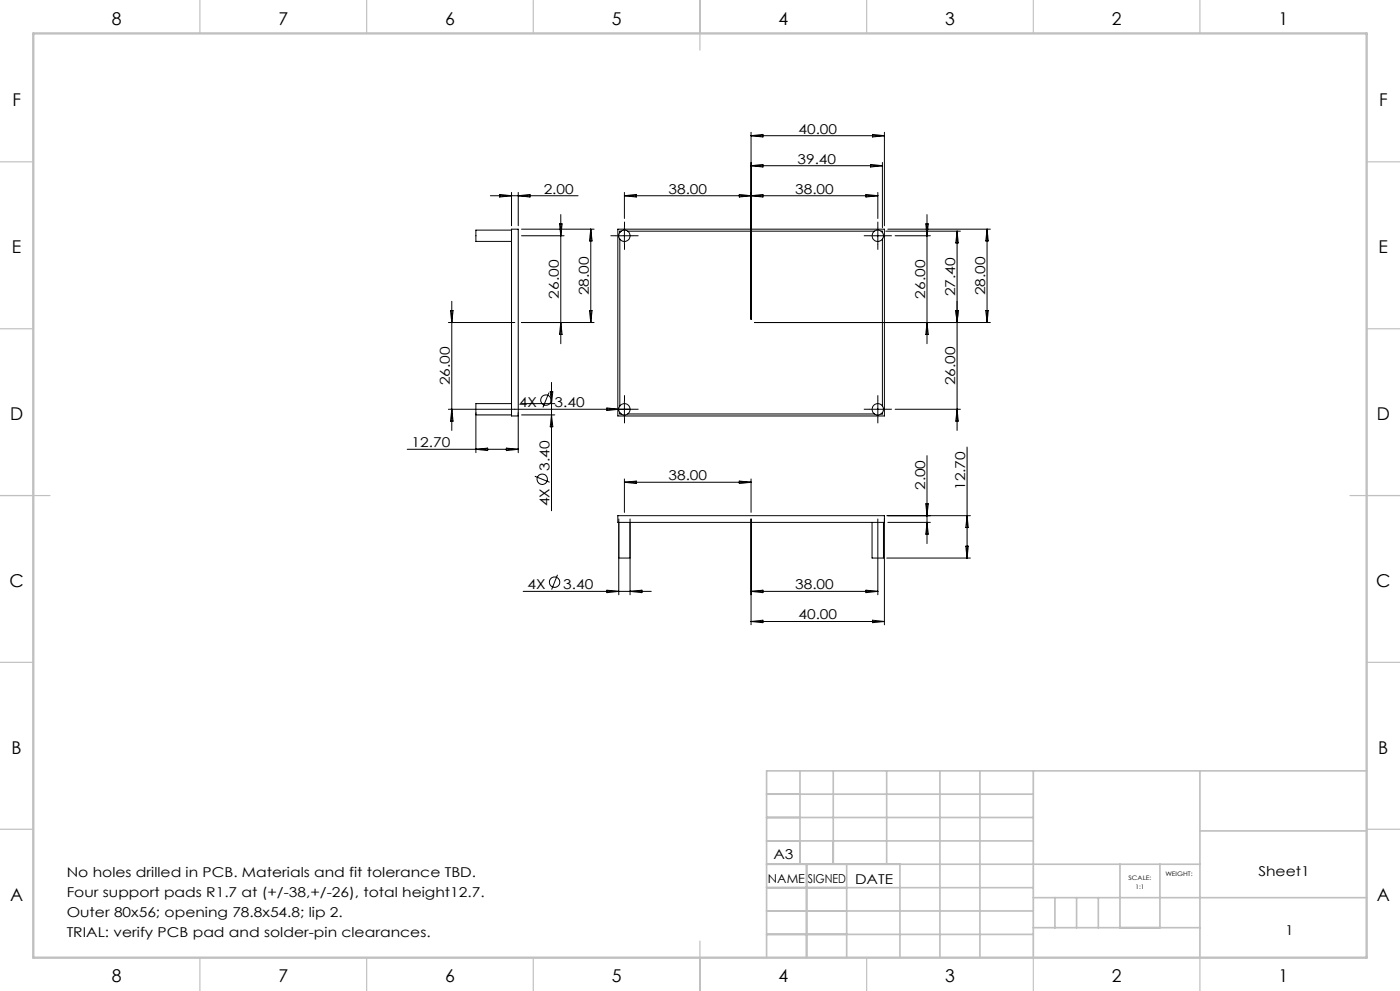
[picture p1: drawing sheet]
<svg xmlns="http://www.w3.org/2000/svg" width="420mm" height="297mm" viewBox="0 0 420 297" stroke-linecap="round" stroke-linejoin="round" font-family="sans-serif">
<g fill="none" stroke="#000" stroke-width=".3">
<path d="M225.3 39.6v56.1M265.3 39.6v28.1M147.1 58.7h26.3M149.9 58.3l3.6 .4-3.6 .4zM153.5 57.7v10M155.5 57.7v10M155.5 58.7l3.5-.4v.8zM187.3 57.7v7.8M187.3 58.7h76M187.3 58.7l3.6-.4v.8zM221.8 58.3l7.1 .8v-.8l-7.1 .8zM225.3 40.7h40"/>
<path d="M225.3 40.7l3.6-.4v.8zM225.3 49.7l3.6-.4v.8zM225.3 49.7h39.4M259.8 58.3l3.5 .4-3.5 .4zM261.2 49.3l3.5 .4-3.5 .4zM261.8 40.3l3.5 .4-3.5 .4zM263.3 57.7v7.8M264.7 48.7v19.6M153.5 69h-10.7v3.4h10.7M156.5 68.7h21.7M156.5 70.7h12.7M167.9 67.1h.7l-.4 3.6z"/>
<path d="M168.2 64.3v38.7M177.2 68.7l.4 3.5h-.8zM177.2 68.7v28M184.8 70.7h5M185.3 68.7h80v56h-80zM185.9 71.6v50.1M186.4 69.3h-.5v.4M187.3 68.2v5M188.3 69.3h74.1M260.8 70.7h5M263.3 68.2v5M264.3 69.3h.4v.4"/>
<path d="M264.7 71.6v50.1M265.7 69.3h22.4M266.3 68.7h30.8M268.5 70.7h10.6M277.7 67.1h.8l-.4 3.6zM278.1 64.3v38.7M287.1 69.3v59.7M287.1 69.3l.4 3.5h-.8zM296.1 68.7v28M296.1 68.7l.4 3.5h-.8zM134.5 96.7h19.9M135.1 93.1h.8l-.4 3.6z"/>
<path d="M135.5 90.3v38.7M156.5 96.7h21.7M168.2 96.7l.4 3.5h-.7zM176.8 93.1h.8l-.4 3.6zM226.3 96.7h70.8M278.1 96.7l.4 3.5h-.8zM286.7 93.1h.8l-.4 3.6zM295.7 93.1h.8l-.4 3.6zM164.7 117.7l-1.8 4.4M165.1 117.4h.7l-.3 3.6zM165.5 114.6v38.5M122.2 134.7h33.3"/>
<path d="M134.5 122.7h55.3M135.5 122.7l.4 3.5h-.8zM142.8 123.7v12M142.8 134.7l3.5-.4v.7zM151.9 134.3l3.6 .4-3.6 .3zM153.5 121h-10.7v3.4h10.7M155.5 124.7h-2v-56h2v67M156.5 121h9.9M156.5 124.4h9.9M165.5 124.4l.3 3.5h-.7zM182.1 122.3l3.5 .4-3.5 .3zM185.9 123.6v.5h.5"/>
<path d="M187.3 120.2v5M188.3 124.1h74.1M260.8 122.7h5M263.3 120.2v5M264.7 123.6v.5h-.4M268.5 122.7h19.6M278.1 136.6v26.3M287.1 122.7l.4 3.5h-.8zM290.1 134v33.2M160.4 142.7l4.5 1.8M185.6 155.5v22.8M187.3 143.5v10.1"/>
<path d="M187.3 144.5l3.6-.3v.7zM187.3 144.5h38M189 155.5v22.8M221.8 144.2l3.5 .3-3.5 .4zM225.3 143.5v10.1M225.3 155.5v31.8M261.6 156.6v10.6h3.4v-10.6M263.3 155.5v22.8M265.3 156.6h-80v-2.1h80v32.8M266 154.5h25.1M266.3 156.6h12.8M277.7 151h.8l-.4 3.5z"/>
<path d="M278.1 156.6l.4 3.5h-.8zM290.1 154.5l.4 3.6h-.8zM157 177.2h38.4M167.3 172.3l-1.8 4.4M182.1 176.9l3.5 .3-3.5 .4zM185.6 167.2h3.4M189 177.2l3.6-.3v.7zM225.3 177.2l3.6-.3v.7zM225.3 177.2h38M259.8 176.9l3.5 .3-3.5 .4zM266 167.2h25.1M289.7 163.7h.8l-.4 3.5z"/>
<path d="M225.3 186.3l3.6-.4v.7zM225.3 186.3h40M261.8 185.9l3.5 .4-3.5 .3z"/>
<circle cx="187.3" cy="70.7" r="1.69"/>
<circle cx="263.3" cy="70.7" r="1.7"/>
<circle cx="163.8" cy="119.9" r="1.56"/>
<circle cx="187.3" cy="122.7" r="1.69"/>
<circle cx="263.3" cy="122.7" r="1.7"/>
<circle cx="162.7" cy="143.6" r="1.56"/>
<circle cx="166.4" cy="174.5" r="1.55"/>
</g>
<g fill="none" stroke="#000" stroke-width=".3" stroke-dasharray="15.2 1.3 1.3 1.3" stroke-linecap="butt">
<path d="M184.9 70.7h-1.8M187.3 68.2v-1.7M187.3 73.2v1.7M189.8 70.7h1.8M260.9 70.7h-1.7M263.4 68.2v-1.7M263.4 73.2v1.7M265.9 70.7h1.6M184.9 122.7h-1.8M187.3 120.2v-1.7M187.3 125.2v1.7M189.8 122.7h1.8"/>
<path d="M260.9 122.7h-1.7M263.4 120.2v-1.7M263.4 125.2v1.7M265.9 122.7h1.6"/>
</g>
<g fill="none" stroke="#c0c0c0" stroke-width=".35">
<path d="M60 0v10M110 0v10M160 0v10M210 0v15M260 0v10M310 0v10M360 0v10M0 48.5h10M410 48.5h10M0 98.5h10M410 98.5h10M0 148.5h15"/>
<path d="M405 148.5h15M0 198.5h10M410 198.5h10M0 248.5h10M410 248.5h10M60 287v10M110 287v10M160 287v10M210 282v15M260 287v10M310 287v10M360 287v10"/>
</g>
<g fill="none" stroke="#c0c0c0" stroke-width=".5">
<path d="M230 238h80M240 231v28M250 231v28M266 231v28M282 231v56M294 231v56M310 231v56M360 231v56M410 231h-180v56M230 245h80M230 252h80M230 259h130"/>
<path d="M242 259v28M254 259v28M270 259v28M336 259v19M348 259v19M360 249h50M230 266h80M230 273h80M310 269h100M310 278h50M316.5 269v9M323 269v9"/>
<path d="M329.5 269v9M230 280h80"/>
</g>
<path d="M10 10h400v277h-400z" fill="none" stroke="#c0c0c0" stroke-width=".7"/>
<g font-size="5.3">
<text x="33.5" y="7.4">8</text>
<text x="83.5" y="7.4">7</text>
<text x="133.5" y="7.4">6</text>
<text x="183.5" y="7.4">5</text>
<text x="233.5" y="7.4">4</text>
<text x="283.5" y="7.4">3</text>
<text x="333.5" y="7.4">2</text>
<text x="383.5" y="7.4">1</text>
<text x="3.7" y="31.7">F</text>
<text x="413.7" y="31.7">F</text>
<text x="3.6" y="75.9">E</text>
<text x="413.6" y="75.9">E</text>
<text x="3" y="125.9">D</text>
<text x="413" y="125.9">D</text>
<text x="2.9" y="175.9">C</text>
<text x="412.9" y="175.9">C</text>
<text x="3.5" y="225.9">B</text>
<text x="413.5" y="225.9">B</text>
<text x="3" y="270.2">A</text>
<text x="413" y="270.2">A</text>
<text x="33.5" y="294.4">8</text>
<text x="83.5" y="294.4">7</text>
<text x="133.5" y="294.4">6</text>
<text x="183.5" y="294.4">5</text>
<text x="233.5" y="294.4">4</text>
<text x="283.5" y="294.4">3</text>
<text x="333.5" y="294.4">2</text>
<text x="383.5" y="294.4">1</text>
</g>
<g font-size="4.1">
<text x="239.5" y="40.1">40.00</text>
<text x="239.2" y="49.1">39.40</text>
<text x="163.1" y="58.1">2.00</text>
<text x="200.5" y="58.1">38.00</text>
<text x="238.5" y="58.1">38.00</text>
<text x="167.7" y="89.5" transform="rotate(-90 167.7 89.5)">26.00</text>
<text x="176.7" y="88.5" transform="rotate(-90 176.7 88.5)">28.00</text>
<text x="277.6" y="89.5" transform="rotate(-90 277.6 89.5)">26.00</text>
<text x="286.6" y="88.8" transform="rotate(-90 286.6 88.8)">27.40</text>
<text x="295.6" y="88.5" transform="rotate(-90 295.6 88.5)">28.00</text>
<text x="135" y="115.5" transform="rotate(-90 135 115.5)">26.00</text>
<text x="286.6" y="115.5" transform="rotate(-90 286.6 115.5)">26.00</text>
<text x="155.6" y="122">4X</text>
<text x="166.4" y="122">3.40</text>
<text x="123.5" y="134.1">12.70</text>
<text x="164.8" y="141" transform="rotate(-90 164.8 141)">3.40</text>
<text x="200.5" y="144">38.00</text>
<text x="277.6" y="146.9" transform="rotate(-90 277.6 146.9)">2.00</text>
<text x="289.6" y="146.9" transform="rotate(-90 289.6 146.9)">12.70</text>
<text x="164.8" y="151.8" transform="rotate(-90 164.8 151.8)">4X</text>
<text x="158.2" y="176.6">4X</text>
<text x="169" y="176.6">3.40</text>
<text x="238.5" y="176.7">38.00</text>
<text x="239.5" y="185.7">40.00</text>
<text x="232" y="257.5">A3</text>
<text x="20" y="263">No holes drilled in PCB. Materials and fit tolerance TBD.</text>
<text x="377.5" y="262.5">Sheet1</text>
<text x="20" y="269">Four support pads R1.7 at (+/-38,+/-26), total height12.7.</text>
<text x="256.5" y="264.9">DATE</text>
<text x="20" y="275">Outer 80x56; opening 78.8x54.8; lip 2.</text>
<text x="20" y="281">TRIAL: verify PCB pad and solder-pin clearances.</text>
<text x="385.5" y="280.3">1</text>
</g>
<g font-size="3.7">
<text x="230.4" y="264.5">NAME</text>
<text x="242.4" y="264.5">SIGNED</text>
</g>
<g font-size="1.8">
<text x="338.6" y="263.8">SCALE:</text>
<text x="349.6" y="262.5">WEIGHT:</text>
<text x="340.7" y="266.3">1:1</text>
</g>
</svg>
